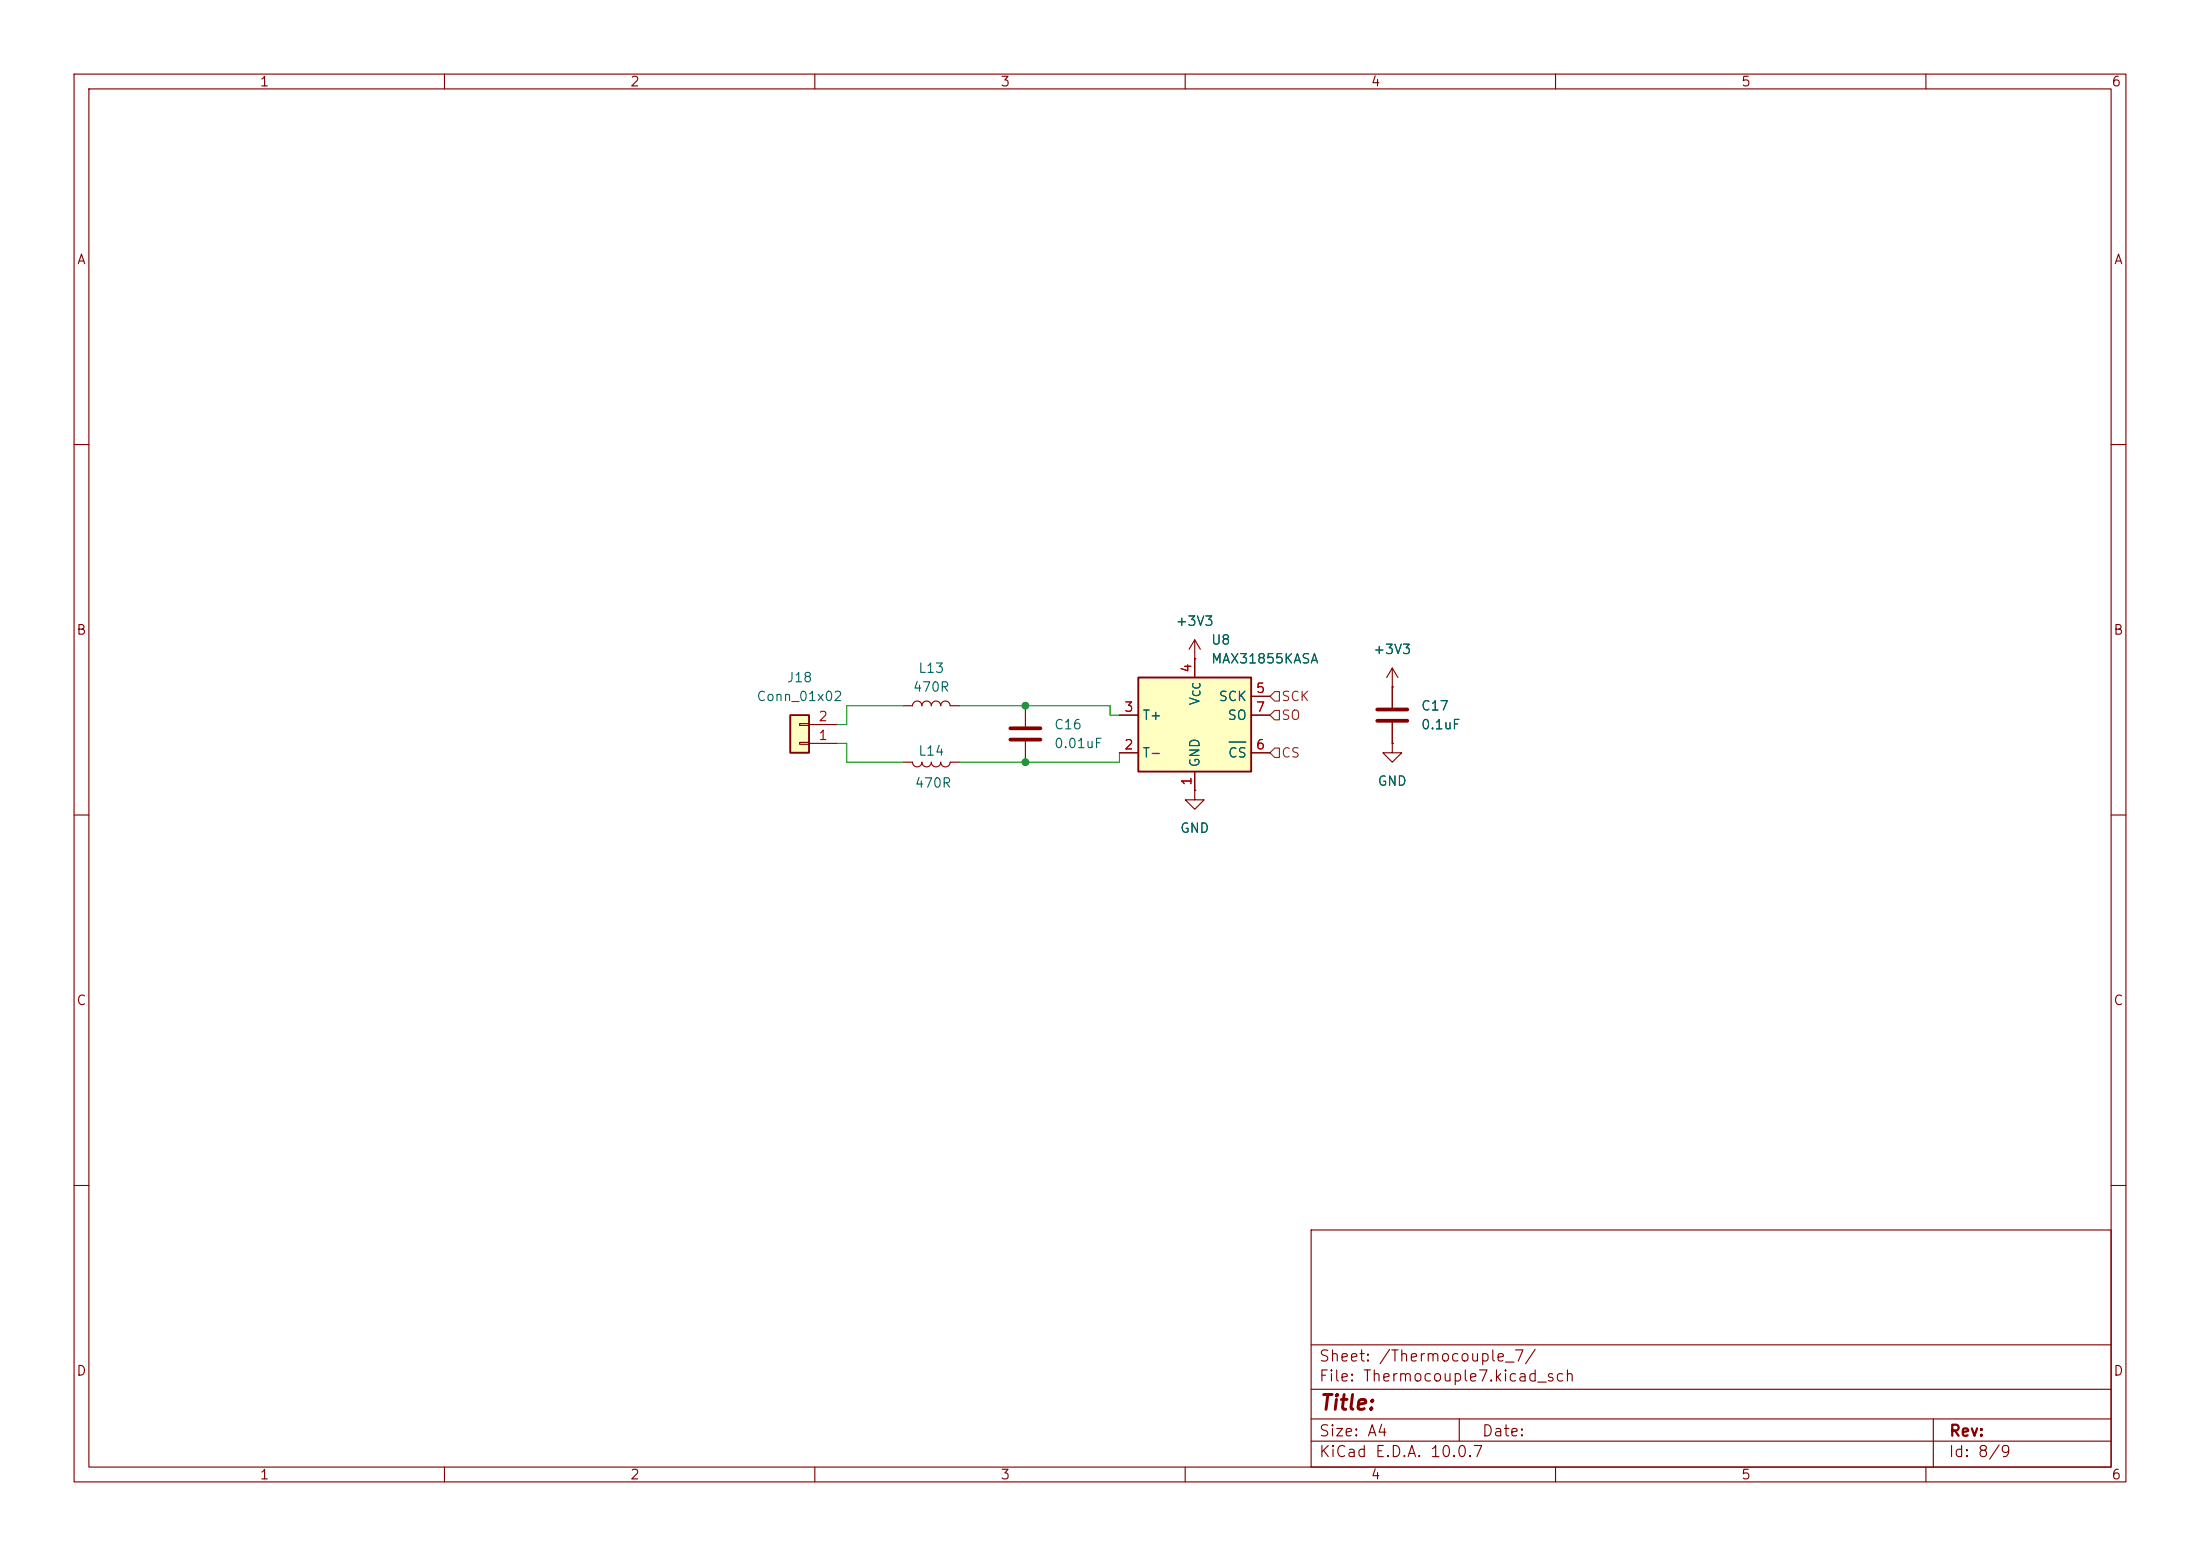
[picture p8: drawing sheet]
<svg xmlns="http://www.w3.org/2000/svg" width="297mm" height="210mm" viewBox="0 0 297 210" stroke-linecap="round" stroke-linejoin="round" font-family="sans-serif">
<g fill="none" stroke="#840000" stroke-width=".15">
<path d="M10 10h277v190h-277zM12 12h273v186h-273zM60 10v2M110 10v2M160 10v2M210 10v2M260 10v2M10 60h2M285 60h2M10 110h2M285 110h2M10 160h2"/>
<path d="M177 166h108v32h-108zM285 160h2M60 198v2M110 198v2M160 198v2M177 194.5h108M177 191.5h108M177 187.5h108M177 181.5h108M197 191.5v3M210 198v2M260 198v2"/>
<path d="M261 191.5v6.5"/>
</g>
<path d="M106.7 96.5h2.5v5.1h-2.5z" fill="#ffffc2"/>
<path d="M106.7 96.5h2.5v5.1h-2.5z" fill="none" stroke="#840000" stroke-width=".25"/>
<g fill="none" stroke="#840000" stroke-width=".15">
<path d="M107.9 97.7h1.3v.2h-1.3zM109.2 97.8h3.8M121.9 95.3h1.3a.64 .64 0 0 1 .6-.7 .64 .64 0 0 1 .7 .7 .64 .64 0 0 1 .6-.7 .64 .64 0 0 1 .6 .7 .64 .64 0 0 1 .7-.7 .64 .64 0 0 1 .6 .7 .64 .64 0 0 1 .6-.7 .64 .64 0 0 1 .7 .7h1.2M138.4 95.3v2.7M161.3 88.9h.1M161.3 86.4l-.8 1.2M161.3 86.4l.8 1.2M161.3 86.4v2.5M107.9 100.2h1.3v.3h-1.3zM109.2 100.3h3.8M121.9 102.9h1.3a.64 .64 0 0 0 .6 .6 .64 .64 0 0 0 .7-.6 .64 .64 0 0 0 .6 .6 .64 .64 0 0 0 .6-.6 .64 .64 0 0 0 .7 .6 .64 .64 0 0 0 .6-.6 .64 .64 0 0 0 .6 .6 .64 .64 0 0 0 .7-.6h1.2M138.4 100.1v2.8"/>
<path d="M161.3 106.7v1.3h1.3l-1.3 1.2-1.3-1.2h1.3M161.3 106.7h.1"/>
</g>
<path d="M136.4 98.3h4.1M136.4 99.8h4.1" fill="none" stroke="#840000" stroke-width=".51"/>
<path d="M153.7 91.4h15.2v12.7h-15.2z" fill="#ffffc2"/>
<path d="M153.7 91.4h15.2v12.7h-15.2z" fill="none" stroke="#840000" stroke-width=".25"/>
<g fill="none" stroke="#840000" stroke-width=".15">
<path d="M151.1 96.5h2.6M161.3 88.9h.1M161.3 88.9v2.5M168.9 96.5h2.5M168.9 94h2.5M188 92.7h.1M188 90.2l-.8 1.2M188 90.2l.7 1.2M188 90.2v5.3M188 97.5v2.8M151.1 101.6h2.6M161.3 106.7h.1"/>
<path d="M161.3 104.1v2.6M168.9 101.6h2.5M188 100.3v1.3h1.2l-1.2 1.3-1.3-1.3h1.3M188 100.3h.1"/>
</g>
<path d="M165.9 100.2h2.3" fill="none" stroke="#006464" stroke-width=".15"/>
<path d="M185.9 95.8h4.1M185.9 97.3h4.1" fill="none" stroke="#840000" stroke-width=".51"/>
<path d="M172.1 93.3h.6v1.3h-.6l-.7-.6zM172.1 95.9h.6v1.3h-.6l-.7-.7zM172.1 101h.6v1.2h-.6l-.7-.6z" fill="none" stroke="#725600" stroke-width=".15"/>
<path d="M121.9 95.3h-7.6v2.5h-1.3M129.5 95.3h20.4v1.2h1.2M113 100.3h1.3v2.6h7.6M151.1 101.6v1.3h-21.6" fill="none" stroke="#009600" stroke-width=".15"/>
<g fill="#009600" stroke="#009600" stroke-width=".14">
<circle cx="138.4" cy="102.9" r=".46"/>
<circle cx="138.4" cy="95.3" r=".46"/>
</g>
<text font-size="2" fill="#840000" x="178" y="190.8">Title:</text>
<g font-size="1.5" fill="#840000">
<text x="178" y="184.1">Sheet: /Thermocouple_7/</text>
<text x="178" y="186.8">File: Thermocouple7.kicad_sch</text>
<text x="178" y="197">KiCad E.D.A. 10.0.7</text>
<text x="178" y="194.2">Size: A4</text>
<text x="200" y="194.2">Date:</text>
<text x="263" y="197">Id: 8/9</text>
<text x="263" y="194.2">Rev:</text>
</g>
<g font-size="1.3" fill="#840000">
<text x="35" y="12">1</text>
<text x="85" y="12">2</text>
<text x="135" y="12">3</text>
<text x="185" y="12">4</text>
<text x="235" y="12">5</text>
<text x="285" y="12">6</text>
<text x="10.3" y="36">A</text>
<text x="285.3" y="36">A</text>
<text x="10.2" y="86">B</text>
<text x="285.2" y="86">B</text>
<text x="10.2" y="136">C</text>
<text x="285.2" y="136">C</text>
<text x="10.2" y="186">D</text>
<text x="285.2" y="186">D</text>
<text x="35" y="200">1</text>
<text x="85" y="200">2</text>
<text x="135" y="200">3</text>
<text x="185" y="200">4</text>
<text x="235" y="200">5</text>
<text x="285" y="200">6</text>
</g>
<g font-size="1.3" fill="#006464">
<text x="158.6" y="84.8">+3V3</text>
<text x="163.4" y="87.3">U8</text>
<text x="163.4" y="89.9">MAX31855KASA</text>
<text x="185.3" y="88.6">+3V3</text>
<text x="102" y="94.9">Conn_01x02</text>
<text x="106.1" y="92.4">J18</text>
<text x="123.2" y="93.7">470R</text>
<text x="123.9" y="91.1">L13</text>
<text x="162.3" y="95.3" transform="rotate(-90 162.3 95.3)">V</text>
<text x="164.4" y="94.9">SCK</text>
<text x="142.2" y="98.8">C16</text>
<text x="142.2" y="101.3">0.01uF</text>
<text x="154.2" y="97.5">T+</text>
<text x="165.6" y="97.5">SO</text>
<text x="191.8" y="96.2">C17</text>
<text x="191.8" y="98.8">0.1uF</text>
<text x="123.4" y="106.6">470R</text>
<text x="123.9" y="102.3">L14</text>
<text x="154.2" y="102.6">T-</text>
<text x="162.3" y="103.7" transform="rotate(-90 162.3 103.7)">GND</text>
<text x="165.7" y="102.6">CS</text>
<text x="185.9" y="106.4">GND</text>
<text x="159.2" y="112.7">GND</text>
</g>
<g font-size="1.3" fill="#a90000">
<text x="161.2" y="90.9" transform="rotate(-90 161.2 90.9)">4</text>
<text x="169.4" y="93.8">5</text>
<text x="110.4" y="100.2">1</text>
<text x="110.4" y="97.7">2</text>
<text x="151.7" y="101.5">2</text>
<text x="151.7" y="96.4">3</text>
<text x="169.4" y="101.5">6</text>
<text x="169.4" y="96.4">7</text>
<text x="161.2" y="106.1" transform="rotate(-90 161.2 106.1)">1</text>
</g>
<g font-size="1.3" fill="#725600">
<text x="172.9" y="94.9">SCK</text>
<text x="172.9" y="97.5">SO</text>
<text x="172.9" y="102.6">CS</text>
</g>
<text font-size="1" fill="#006464" x="162.3" y="94.2" transform="rotate(-90 162.3 94.2)">CC</text>
</svg>
